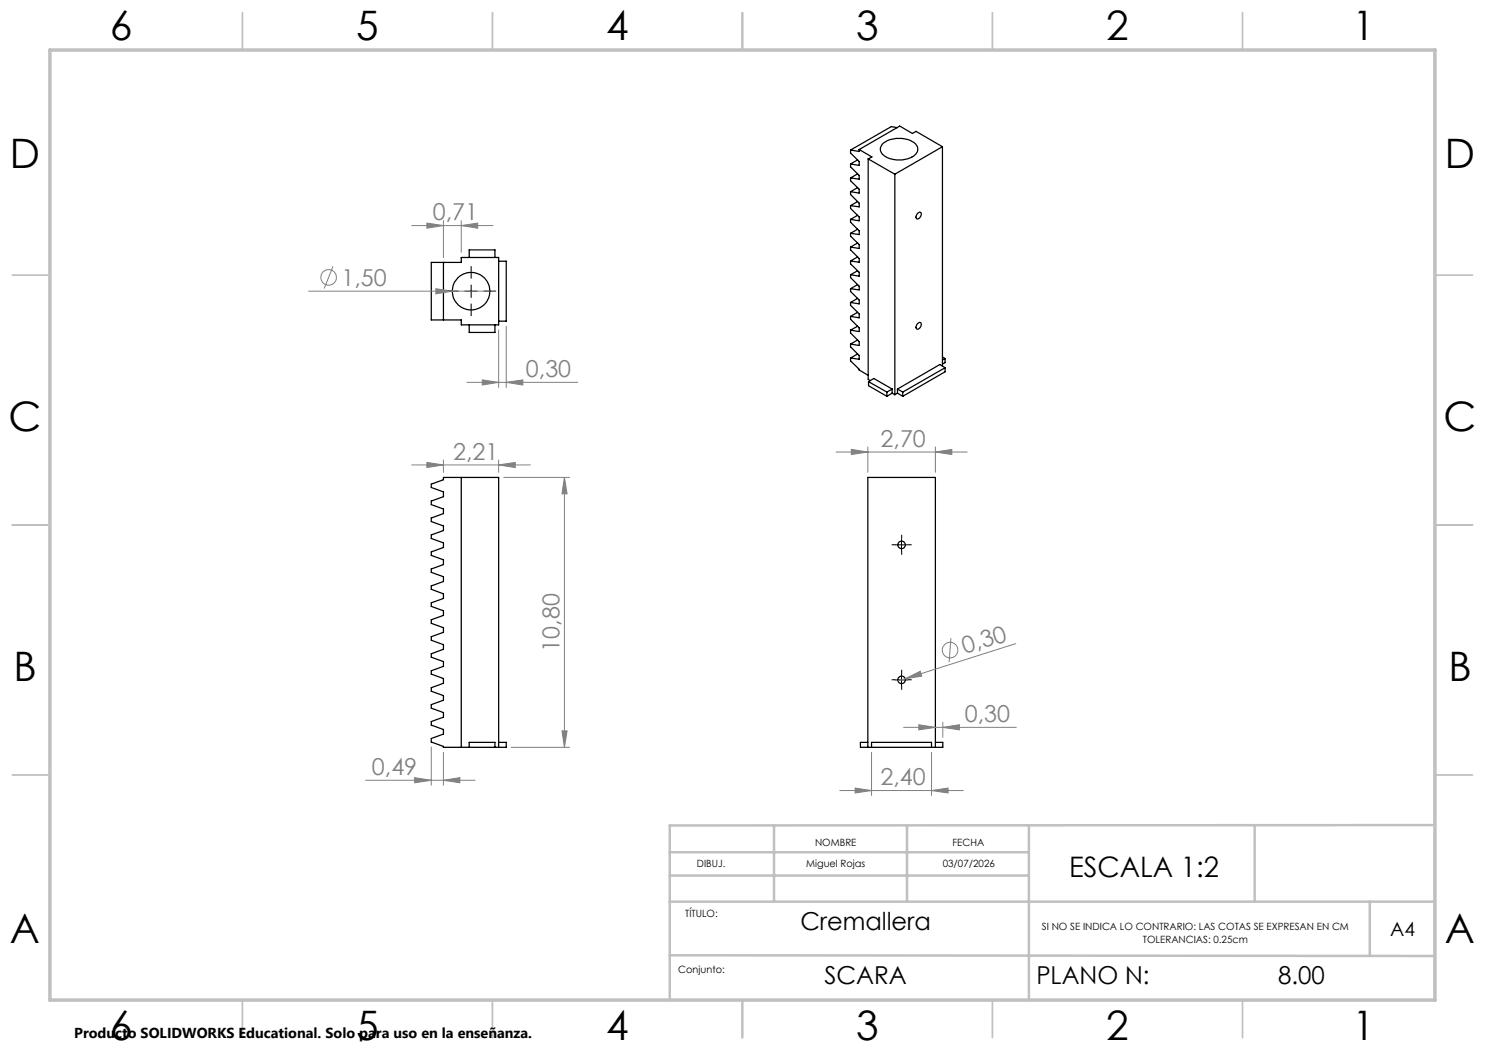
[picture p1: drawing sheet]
<svg xmlns="http://www.w3.org/2000/svg" width="297mm" height="210mm" viewBox="0 0 297 210" stroke-linecap="round" stroke-linejoin="round" font-family="sans-serif">
<g fill="none" stroke="#c0c0c0" stroke-width=".35">
<path d="M48.5 2.5v7.5M98.5 2.5v7.5M148.5 2.5v7.5M198.5 2.5v7.5M248.5 2.5v7.5M2.5 55h7.5M287 55h7.5M2.5 105h7.5M287 105h7.5M2.5 155h7.5M287 155h7.5M48.5 200v7.5"/>
<path d="M98.5 200v7.5M148.5 200v7.5M198.5 200v7.5M248.5 200v7.5"/>
</g>
<path d="M133.9 175.1h71.9M133.9 170.5h71.9M154.8 165.1v15.2M181.4 165.1v15.2M205.8 165.1v34.9M250.9 165.1v15.2M287 165l-153.1 .1v34.9M133.9 191.1l153.1 .1M133.9 180.3h153.1M274 180.3v10.9" fill="none" stroke="#c0c0c0" stroke-width=".5"/>
<path d="M10 10h277v190h-277z" fill="none" stroke="#c0c0c0" stroke-width=".7"/>
<g fill="none" stroke="#000" stroke-width=".25">
<path d="M170.1 30v.6l1.7 1.7v.8l-1.7-.3M170.1 32.8v.6l1.7 1.7v.7l-1.7-.2M170.1 35.6v.6l1.7 1.6v.8l-1.7-.3M170.1 38.3v.6l1.7 1.7v.8l-1.7-.3M171.5 32l-1.4 .8M171.5 34.8l-1.4 .8M171.5 37.5l-1.4 .8M171.8 29.9l2.6 1.5-.8 .4M171.8 29.9v.4l-1.7-.3M173.6 31.8v44.1l.5 .2M173.6 31.8l5.4 3M176.5 28.8a5.4 5.4 0 0 1 6.7 0 1.55 1.55 0 0 1-.7 2.6 5.2 5.2 0 0 1-6.2-.8 1.39 1.39 0 0 1 .2-1.8z"/>
<path d="M179 34.8v44.1M179.5 25.5l-1.2-.2-8.2 4.7M188.5 29.3l-9.5 5.5M188.5 29.3v43.9M188.5 29.3l-5.3-3-.7 .4-2.5-1.5-8.2 4.7M86.3 52.5h6v-1h7.4v13.5h-7.4v-1h-6zM88.7 52.5v11.5M93.8 51.5v-1.5h5.2v1.5M99.7 52.2h1.5v12h-1.5M170.1 41.1v.6l1.7 1.7v.8l-1.7-.3M170.1 43.9v.5l1.7 1.8v.7l-1.7-.2M170.1 46.7v.5l1.7 1.7v.8l-1.7-.3"/>
<path d="M170.1 49.4v.6l1.7 1.7v.7l-1.7-.2M170.1 52.2v.6l1.7 1.7v.7l-1.7-.2M170.1 55v.5l1.7 1.7v.8l-1.7-.3M170.1 57.7v.6l1.7 1.7v.8l-1.7-.3M171.5 40.3l-1.4 .8M171.5 43.1l-1.4 .8M171.5 45.9l-1.4 .8M171.5 48.6l-1.4 .8M171.5 51.4l-1.4 .8M171.5 54.1l-1.4 .9M171.5 56.9l-1.4 .8M171.5 59.7l-1.4 .8"/>
<path d="M183.5 42.7a.44 .44 0 0 1 .7-.2 .44 .44 0 0 1 0 .7 .55 .55 0 0 1-.4 .5 .55 .55 0 0 1-.6-.1zM93.8 65v1.5h5.2v-1.5M170.1 60.5v.6l1.7 1.7v.8l-1.7-.3M170.1 63.3v.5l1.7 1.8v.7l-1.7-.3M170.1 66v.6l1.7 1.7v.8l-1.7-.3M170.1 68.8v.6l1.7 1.7v.8l-1.7-.3M170.1 71.6v.6l1.7 1.8 1.8 1.1M171.5 62.5l-1.4 .8M171.5 65.3l-1.4 .7M171.5 68l-1.4 .8M171.5 70.8l-1.4 .8M173.7 76.3l1.1-.6 3.6 2.1"/>
<path d="M173.7 76.3v.8l3.7 2.2M173.7 76.3l3.7 2.1M177.4 78.4v.9M178.4 78.6l.6 .3M178.4 77.8v.8M178.4 77.8l-1 .6M178.4 78.6l-1 .7M179.5 78.6l-.5 .3M179.5 77.8v.8M179.5 77.8l1.1 .6M179.5 78.6l1.1 .7M180.6 78.4v.9"/>
<path d="M183.5 64.7a.44 .44 0 0 1 .7-.1 .44 .44 0 0 1 0 .7 .55 .55 0 0 1-.4 .5 .55 .55 0 0 1-.6-.2zM188.5 71.4l.5 .3M189 73.5l-1-.6-8.5 4.9M189 73.5l-8.4 4.9M189 71.7v.8l-.5 .3M189 73.5v.9l-8.4 4.9M189 71.7l-.5 .3M92.3 95.5v54M93.8 149.5v-1h5.2v1M99.7 148.5h1.5v1h-12.5v-.2l-2.4-.9v-.7l2.4-.9v-.9l-2.4-.9v-.7l2.4-.9v-.9l-2.4-.9v-.7l2.4-.9v-.9l-2.4-.9v-.7l2.4-.8v-1l-2.4-.9v-.6l2.4-.9v-1l-2.4-.9v-.6l2.4-1v-.9l-2.4-.9v-.7l2.4-.8v-1l-2.4-.8v-.7l2.4-.9v-.9l-2.4-.9v-.7l2.4-.9v-.9l-2.4-.9v-.7l2.4-.9v-1l-2.4-.8v-.7l2.4-.9v-.9l-2.4-.9v-.7l2.4-.9v-.9l-2.4-.9v-.7l2.4-.9v-.9l-2.4-.9v-.7l2.4-.9v-.9l-2.4-.9v-.7l2.4-.9v-.9l-2.4-.9v-.7l2.4-.9v-.4h11v54M173.6 148.5h-1.5v1h16.5v-1h-1.5M173.6 149.5v-54h13.5v54"/>
<path d="M174.3 149.5v-1h12v1"/>
<circle cx="94.2" cy="58.2" r="3.8"/>
<circle cx="180.3" cy="109" r=".75"/>
<circle cx="180.3" cy="136" r=".75"/>
</g>
<g fill="none" stroke="#808080" stroke-width=".2">
<path d="M61.7 58.2h36.3M66.6 53.3l-1.8 4.4M82.3 45.1h16.3M85.4 44.6l3.3 .5-3.3 .5zM87.2 57.7l3.3 .5-3.3 .6zM88.7 44.1v7.4M92.3 45.1l3.2-.5v1zM92.3 44.1v6.4M93.4 76.5h22.1M96.4 76l3.3 .5-3.3 .5zM99.7 66v11.5M101.2 76.5l3.4-.5v1z"/>
<path d="M101.2 65.3v12.2M82.3 93h23.8M85.4 92.5l3.3 .5-3.3 .5zM88.7 92v2.5M99.7 93l3.3-.5v1zM99.7 92v2.5M100.8 95.5h13.1M112.9 95.5l.5 3.3h-1zM112.9 95.5v54M167.2 90.4h26.2M170.3 89.9l3.3 .5-3.3 .5zM173.6 89.4v5.1"/>
<path d="M187.1 90.4l3.3-.5v1zM187.1 89.4v5.1M181 135.7l3-1.4 .3 .9zM190.2 127.6l-.4 4.8M203.2 128.7l-23.6 7.5M73.1 156.1h21.9M82.9 155.5l3.4 .6-3.4 .5zM86.3 149.4v7.6M88.7 156.1l3.3-.6v1.1zM88.7 150.5v6.5M102.2 149.5h11.7M112.4 146.2h1l-.5 3.3z"/>
<path d="M168 158.1h24.7M171 157.6l3.3 .5-3.3 .5zM174.3 150.5v8.6M180.7 145.5h22.6M183.8 144.9l3.3 .6-3.3 .5zM186.3 158.1l3.3-.5v1zM186.3 150.5v8.6M188.6 145.5l3.3-.6v1.1zM188.6 144.5v3"/>
<circle cx="65.7" cy="55.5" r="1.55"/>
<circle cx="190" cy="130" r="1.55"/>
</g>
<path d="M91.7 58.2h-2.5M94.2 55.7v-2.5M96.7 58.2h2.5M94.2 60.7v2.5M179.1 109h-.8M180.3 107.7v-.7M180.3 110.2v.8M181.6 109h.7M179.1 136h-.8M180.3 134.7v-.7M180.3 137.2v.8M181.6 136h.7" fill="none" stroke="#000" stroke-width=".2" stroke-dasharray="15.2 1.3 1.3 1.3" stroke-linecap="butt"/>
<path d="M93 58.2h2.5M94.2 57v2.5M179.1 109h2.5M180.3 107.7v2.5M179.1 136h2.5M180.3 134.7v2.5" fill="none" stroke="#000" stroke-width=".2"/>
<g fill="#808080">
<path d="M87.2 57.7l3.3 .5-3.3 .6z"/>
<path d="M181 135.7l3-1.4 .3 .9z"/>
<path d="M187.1 90.4l3.3-.5v1zM170.3 89.9l3.3 .5-3.3 .5zM186.3 158.1l3.3-.5v1zM171 157.6l3.3 .5-3.3 .5zM188.6 145.5l3.3-.6v1.1zM183.8 144.9l3.3 .6-3.3 .5z"/>
<path d="M85.4 92.5l3.3 .5-3.3 .5zM99.7 93l3.3-.5v1zM96.4 76l3.3 .5-3.3 .5zM101.2 76.5l3.4-.5v1zM85.4 44.6l3.3 .5-3.3 .5zM92.3 45.1l3.2-.5v1z"/>
<path d="M112.9 95.5l.5 3.3h-1zM112.4 146.2h1l-.5 3.3z"/>
<path d="M82.9 155.5l3.4 .6-3.4 .5zM88.7 156.1l3.3-.6v1.1z"/>
</g>
<g font-size="8.1">
<text x="22" y="8">6</text>
<text x="71.2" y="8">5</text>
<text x="121.2" y="8">4</text>
<text x="171.2" y="8">3</text>
<text x="221.2" y="8">2</text>
<text x="270.5" y="8">1</text>
<text x="2" y="33.6">D</text>
<text x="289" y="33.6">D</text>
<text x="1.7" y="86.1">C</text>
<text x="288.7" y="86.1">C</text>
<text x="2.7" y="136.1">B</text>
<text x="289.7" y="136.1">B</text>
<text x="2" y="188.6">A</text>
<text x="289" y="188.6">A</text>
<text x="22" y="208">6</text>
<text x="71.2" y="208">5</text>
<text x="121.2" y="208">4</text>
<text x="171.2" y="208">3</text>
<text x="221.2" y="208">2</text>
<text x="270.5" y="208">1</text>
</g>
<text font-size="5.6" x="213.8" y="175.5">ESCALA 1:2</text>
<g font-size="4.9">
<text x="160.1" y="186">Cremallera</text>
<text x="164.9" y="196.8">SCARA</text>
<text x="207.3" y="196.8">PLANO N:</text>
<text x="255.6" y="196.8">8.00</text>
</g>
<g font-size="4.7" fill="#808080">
<text x="86.6" y="44.1">0,71</text>
<text x="68.3" y="57.2">1,50</text>
<text x="105.2" y="75.5">0,30</text>
<text x="176.1" y="89.4">2,70</text>
<text x="90.6" y="92">2,21</text>
<text x="111.9" y="130.3" transform="rotate(-90 111.9 130.3)">10,80</text>
<text x="193" y="130.9" transform="rotate(-18 193 130.9)">0,30</text>
<text x="193" y="144.4">0,30</text>
<text x="74.4" y="155">0,49</text>
<text x="176.1" y="157.1">2,40</text>
</g>
<text font-size="3.9" x="278" y="187.2">A4</text>
<text font-size="2.9" x="14.9" y="207.6">Producto SOLIDWORKS Educational. Solo para uso en la enseñanza.</text>
<g font-size="2">
<text x="139.4" y="173.3">DIBUJ.</text>
<text x="161.2" y="173.3">Miguel Rojas</text>
<text x="163" y="169.1">NOMBRE</text>
<text x="188.5" y="173.3">03/07/2026</text>
<text x="190.5" y="169.1">FECHA</text>
<text x="137" y="183.5">TÍTULO:</text>
<text x="208.4" y="186.1">SI NO SE INDICA LO CONTRARIO: LAS COTAS SE EXPRESAN EN CM</text>
<text x="228.6" y="188.6">TOLERANCIAS: 0.25cm</text>
<text x="135.7" y="194.5">Conjunto:</text>
</g>
</svg>
